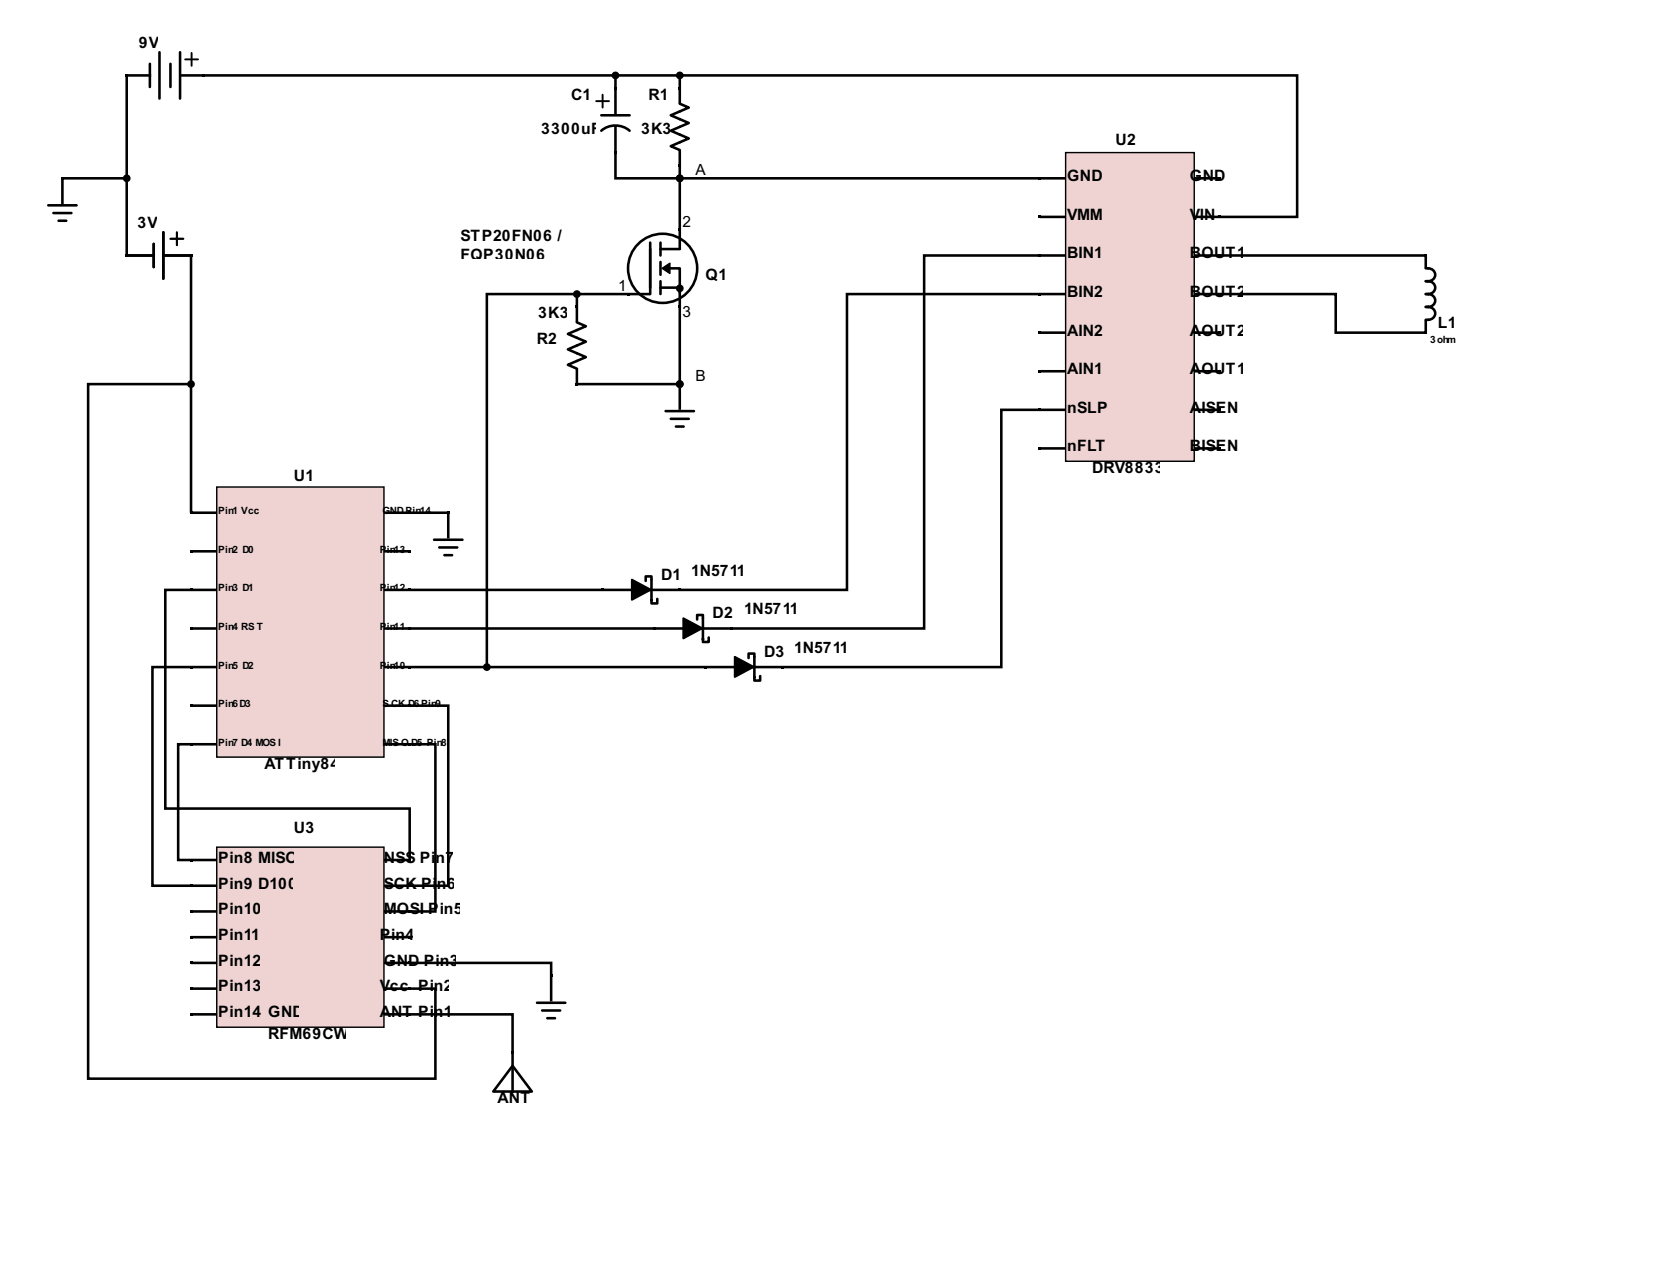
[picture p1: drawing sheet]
<svg xmlns="http://www.w3.org/2000/svg" width="266mm" height="201mm" viewBox="0 0 266 201" stroke-linecap="round" stroke-linejoin="round" font-family="sans-serif">
<path d="M108.2 36.4h.4v.4h-.4zM100 46.7h.4v.4h-.4zM108.2 48.7h.4v.5h-.4z" fill="#000"/>
<circle cx="105.7" cy="42.8" r="5.5" fill="#fff"/>
<g fill="none" stroke="#000" stroke-width=".41">
<path d="M20.2 12v28.7M20.4 12h3.5M23.9 10.2v3.7M25.4 8.3v7.4M27.2 10.2v3.7M28.7 8.3v7.4M28.8 12h3.5M32.5 12h75.9v2.1M95.9 18.4h4.5M98.1 14.3v3.9M108.4 16.5l1.4 .7-2.8 1.2 2.8 1.2-2.8 1.2 2.8 1.3-2.8 1.2 1.4 .6M108.4 14.3v2"/>
<path d="M24.5 38.9v3.7M26 37v7.4M95.9 20.8a3.5 3.5 0 0 1 4.5 0M98.1 20.2v3.9M103.7 38.7v8.2M105.3 39.7h3.1M105.3 38.7v2M108.4 24.1v2.1M108.4 26.4v10.2M108.4 36.8v2.8M20.4 40.7h4.1M26.2 40.7h4.1"/>
<path d="M92 51.4l1.4 .6-2.8 1.3 2.8 1.2-2.8 1.2 2.8 1.2-2.8 1.3 1.4 .6M92 49.2v2M92 59v2M100.2 46.9h-8.2v2M100.4 46.9h3.1M105.3 45.9h3.1M105.3 41.8v2M105.3 44.8v2.1M106.8 42.8h1.6v5.9M108.4 48.9v11.9"/>
<circle cx="105.7" cy="42.8" r="5.5"/>
<circle cx="108.4" cy="46" r=".41"/>
<circle cx="108.4" cy="61.3" r=".41"/>
</g>
<path d="M98.1 14.3v3.9M108.4 14.3v2M98.1 20.2v3.9M108.4 24.1v2.1M108.4 36.8v2.8M92 49.2v2M92 59v2M100.4 46.9h3.1M108.4 46.7v2" fill="none" stroke="#000" stroke-width=".16"/>
<g fill="#000">
<path d="M20 11.8h.4v.4h-.4zM32.3 11.8h.4v.4h-.4zM97.9 13.9h.5v.4h-.5zM108.2 13.9h.4v.4h-.4zM97.9 24.1h.5v.4h-.5zM108.2 26.2h.4v.4h-.4zM20 40.5h.4v.4h-.4zM30.3 40.5h.4v.4h-.4zM91.8 48.7h.4v.5h-.4zM105.6 42.8l1.2-.8v1.6zM91.8 61h.4v.5h-.4z"/>
<circle cx="108.4" cy="61.3" r=".41"/>
</g>
<path d="M105.6 42.8l1.2-.8v1.6z" fill="none" stroke="#000" stroke-width=".23"/>
<path d="M29.5 9.5h2.1M30.6 8.4v2.1M95.1 16.1h2M96.1 15.1v2.1M27.2 38.1h2M28.2 37v2.1" fill="none" stroke="#000" stroke-width=".31"/>
<path d="M34.6 77.7h26.6v43h-26.6z" fill="#efd3d2"/>
<path d="M34.6 77.7h26.6v43h-26.6z" fill="none" stroke="#000" stroke-width=".23"/>
<g fill="#000">
<path d="M227.2 52.8h.4v.5h-.4zM227.2 40.5h.4v.4h-.4zM30.3 81.6h.4v.4h-.4zM30.3 87.7h.4v.4h-.4zM30.3 93.9h.4v.4h-.4zM65.1 93.9h.4v.4h-.4zM65.1 87.7h.4v.4h-.4zM65.1 81.6h.4v.4h-.4zM95.9 93.9h.4v.4h-.4zM100.8 92.4l3 1.6-3 1.7zM108.2 93.9h.4v.4h-.4zM30.3 100h.4v.4h-.4z"/>
<path d="M30.3 106.2h.4v.4h-.4zM30.3 112.3h.4v.4h-.4zM30.3 118.5h.4v.4h-.4zM65.1 118.5h.4v.4h-.4zM65.1 112.3h.4v.4h-.4zM65.1 106.2h.4v.4h-.4zM65.1 100h.4v.4h-.4zM104.1 100h.4v.4h-.4zM109 98.6l3 1.6-3 1.6zM112.3 106.2h.4v.4h-.4zM116.4 100h.4v.4h-.4zM117.2 104.7l3 1.6-3 1.7z"/>
<path d="M124.6 106.2h.4v.4h-.4z"/>
<circle cx="98.1" cy="12" r=".41"/>
<circle cx="92" cy="46.9" r=".41"/>
<circle cx="108.4" cy="61.3" r=".41"/>
<circle cx="77.6" cy="106.4" r=".41"/>
</g>
<g fill="none" stroke="#000" stroke-width=".16">
<path d="M30.7 81.8h3.7M30.7 87.9h3.7M30.7 94.1h3.7M61.4 81.8h3.7M61.4 87.9h3.7M61.4 94.1h3.7M96.3 94.1h11.9M30.7 100.2h3.7M30.7 106.4h3.7M30.7 112.5h3.7M30.7 118.7h3.7M61.4 100.2h3.7"/>
<path d="M61.4 106.4h3.7M61.4 112.5h3.7M61.4 118.7h3.7M104.5 100.2h11.9M112.7 106.4h11.9"/>
</g>
<g fill="none" stroke="#000" stroke-width=".41">
<path d="M98.1 12.4v1.7M30.5 40.7v41.1M91.6 46.9h.4h-14.4v59.1M227.4 42.8a1.08 1.08 0 0 1 1.3 .5 1.08 1.08 0 0 1-.3 1.3l-.7 .2M227.4 48.9h.4M227.4 46.9h.4M227.4 44.8h.4M227.4 40.9v1.7M227.4 51.2v1.6M227.7 48.9a1.03 1.03 0 0 1 1.2 1.1 1.03 1.03 0 0 1-1.2 1h-.3M227.7 46.9a1.03 1.03 0 0 1 1.2 1 1.03 1.03 0 0 1-1.2 1M227.7 44.8a1.03 1.03 0 0 1 1.2 1.1 1.03 1.03 0 0 1-1.2 1"/>
<path d="M92 61.3h16M30.7 81.8h3.7M30.7 87.9h3.7M30.7 94.1h3.7M61.4 81.8h3.7M61.4 87.9h3.7M61.4 94.1h3.7M65.3 94.1h30.8M96.3 94.1h11.9M103 92.6v-.7h.9v4.3h.9v-.7M111.2 98.8v-.7h.9v4.3h.9v-.7M30.7 100.2h3.7"/>
<path d="M30.7 106.4h3.7M30.7 112.5h3.7M30.7 118.7h3.7M61.4 100.2h3.7M61.4 106.4h3.7M61.4 112.5h3.7M61.4 118.7h3.7M65.3 100.2h39M65.3 106.4h47.2M104.5 100.2h11.9M112.7 106.4h11.9M119.4 104.9v-.7h.9v4.3h.9v-.7"/>
<circle cx="98.1" cy="12" r=".41"/>
<circle cx="92" cy="46.9" r=".41"/>
<circle cx="108.4" cy="61.3" r=".41"/>
<circle cx="77.6" cy="106.4" r=".41"/>
</g>
<path d="M100.8 92.4l3 1.6-3 1.7zM109 98.6l3 1.6-3 1.6zM117.2 104.7l3 1.6-3 1.7z" fill="none" stroke="#000" stroke-width=".31"/>
<path d="M169.9 24.3h20.5v49.3h-20.5z" fill="#efd3d2"/>
<path d="M169.9 24.3h20.5v49.3h-20.5z" fill="none" stroke="#000" stroke-width=".23"/>
<g fill="#000">
<path d="M165.6 28.2h.4v.4h-.4zM165.6 34.4h.4v.4h-.4zM194.3 34.4h.5v.4h-.5zM194.3 28.2h.5v.4h-.5zM165.6 40.5h.4v.4h-.4zM165.6 46.7h.4v.4h-.4zM165.6 52.8h.4v.5h-.4zM165.6 59h.4v.4h-.4zM194.3 59h.5v.4h-.5zM194.3 52.8h.5v.5h-.5zM194.3 46.7h.5v.4h-.5zM194.3 40.5h.5v.4h-.5z"/>
<path d="M165.6 65.1h.4v.5h-.4zM165.6 71.3h.4v.4h-.4zM194.3 71.3h.5v.4h-.5zM194.3 65.1h.5v.5h-.5z"/>
<circle cx="108.4" cy="12" r=".41"/>
<circle cx="108.4" cy="28.4" r=".41"/>
</g>
<g fill="none" stroke="#000" stroke-width=".16">
<path d="M166 28.4h3.7M166 34.6h3.7M190.7 28.4h3.6M190.7 34.6h3.6M166 40.7h3.7M166 46.9h3.7M166 53h3.7M166 59.2h3.7M190.7 40.7h3.6M190.7 46.9h3.6M190.7 53h3.6M190.7 59.2h3.6"/>
<path d="M166 65.4h3.7M166 71.5h3.7M190.7 65.4h3.6M190.7 71.5h3.6"/>
</g>
<g fill="none" stroke="#000" stroke-width=".41">
<path d="M108.8 12h98.1v22.6h-12.4M98.1 24.3v4.1h9.9M108.8 28.4h-.4h57.4M166 28.4h3.7M166 34.6h3.7M190.7 28.4h3.6M190.7 34.6h3.6M165.8 46.9h-30.7v47.2h-26.7M165.8 40.7h-18.4v59.5h-30.8M166 40.7h3.7M166 46.9h3.7M166 53h3.7"/>
<path d="M166 59.2h3.7M190.7 40.7h3.6M190.7 46.9h3.6M190.7 53h3.6M190.7 59.2h3.6M194.5 46.9h18.5v6.1h14.4M194.5 40.7h32.9M165.8 65.4h-6.1v41h-34.9M166 65.4h3.7M166 71.5h3.7M190.7 65.4h3.6M190.7 71.5h3.6"/>
<circle cx="108.4" cy="12" r=".41"/>
<circle cx="108.4" cy="28.4" r=".41"/>
</g>
<path d="M34.6 135.1h26.6v28.7h-26.6z" fill="#efd3d2"/>
<path d="M34.6 135.1h26.6v28.7h-26.6z" fill="none" stroke="#000" stroke-width=".23"/>
<g fill="#000">
<path d="M30.3 136.9h.4v.4h-.4zM65.1 136.9h.4v.4h-.4zM30.3 141h.4v.4h-.4zM30.3 145.1h.4v.4h-.4zM30.3 149.2h.4v.5h-.4zM30.3 153.3h.4v.5h-.4zM30.3 157.4h.4v.5h-.4zM65.1 157.4h.4v.5h-.4zM65.1 153.3h.4v.5h-.4zM65.1 149.2h.4v.5h-.4zM65.1 145.1h.4v.4h-.4zM65.1 141h.4v.4h-.4z"/>
<path d="M30.3 161.5h.4v.5h-.4zM65.1 161.5h.4v.5h-.4zM81.5 167.7h.4v.4h-.4z"/>
</g>
<g fill="none" stroke="#000" stroke-width=".16">
<path d="M30.7 137.1h3.7M61.4 137.1h3.7M30.7 157.7h3.7M30.7 153.5h3.7M30.7 149.4h3.7M30.7 145.3h3.7M30.7 141.2h3.7M61.4 157.7h3.7M61.4 153.5h3.7M61.4 149.4h3.7M61.4 145.3h3.7M61.4 141.2h3.7"/>
<path d="M30.7 161.8h3.7M61.4 161.8h3.7"/>
</g>
<g fill="none" stroke="#000" stroke-width=".41">
<path d="M30.5 94.1h-4.1v34.8h38.9v8.2M30.5 118.7h-2.1v18.4h2.1M30.5 106.4h-6.2v34.8h6.2M65.3 112.5h6.2v28.7h-6.2M65.3 118.7h4.1v26.6h-4.1M30.7 137.1h3.7M61.4 137.1h3.7M30.7 157.7h3.7M30.7 153.5h3.7M30.7 149.4h3.7M30.7 145.3h3.7M30.7 141.2h3.7"/>
<path d="M61.4 157.7h3.7M61.4 153.5h3.7M61.4 149.4h3.7M61.4 145.3h3.7M61.4 141.2h3.7M65.3 153.5h22.6v2.1M30.7 161.8h3.7M61.4 161.8h3.7"/>
</g>
<path d="M81.7 170l3.1 4.1h-6.1z" fill="#fff"/>
<path d="M81.7 170l3.1 4.1h-6.1z" fill="none" stroke="#000" stroke-width=".41"/>
<path d="M81.7 168.1v6z" fill="#fff"/>
<g fill="none" stroke="#000" stroke-width=".41">
<path d="M7.7 32.7h4.5M8.5 34h2.9M9.3 35.2h1.3M10 28.4h9.8M10 28.6v3.7M30.1 61.3h-16v110.7h55.3v-14.3h-4.1M106.1 65.6h4.6M107 66.8h2.8M107.8 68h1.2M108.4 61.5v3.6M65.3 81.8h6.2M69.2 86.1h4.5"/>
<path d="M70 87.3h2.9M70.9 88.5h1.2M71.5 82v3.7M85.6 159.9h4.6M87.9 155.8v3.7M65.3 161.8h16.4v6.1M81.7 168.1v6M86.5 161.1h2.8M87.3 162.4h1.2"/>
<circle cx="20.2" cy="28.4" r=".41"/>
<circle cx="30.5" cy="61.3" r=".41"/>
</g>
<g fill="#000">
<path d="M9.7 28.2h.5v.4h-.5zM108.2 61h.4v.5h-.4zM71.3 81.6h.4v.4h-.4zM87.7 155.4h.4v.4h-.4z"/>
<circle cx="20.2" cy="28.4" r=".41"/>
<circle cx="30.5" cy="61.3" r=".41"/>
</g>
<path d="M10 28.6v3.7M108.4 61.5v3.6M71.5 82v3.7M87.9 155.8v3.7" fill="none" stroke="#000" stroke-width=".16"/>
<g font-size="2.5">
<text x="22.1" y="7.7">9V</text>
<text x="91.1" y="15.9">C1</text>
<text x="103.4" y="15.9">R1</text>
<text x="86.3" y="21.4">3300uF</text>
<text x="102.2" y="21.4">3K3</text>
<text x="177.9" y="23.2">U2</text>
<text x="110.9" y="28">A</text>
<text x="170.2" y="28.9">GND</text>
<text x="189.8" y="28.9">GND</text>
<text x="170.2" y="35">VMM</text>
<text x="189.8" y="35">VIN</text>
<text x="21.9" y="36.4">3V</text>
<text x="73.4" y="38.5">STP20FN06 /</text>
<text x="73.4" y="41.4">FQP30N06</text>
<text x="108.9" y="36.2">2</text>
<text x="170.2" y="41.2">BIN1</text>
<text x="189.8" y="41.2">BOUT1</text>
<text x="98.6" y="46.4">1</text>
<text x="112.5" y="44.6">Q1</text>
<text x="170.2" y="47.4">BIN2</text>
<text x="189.8" y="47.4">BOUT2</text>
<text x="85.8" y="50.8">3K3</text>
<text x="108.9" y="50.5">3</text>
<text x="170.2" y="53.5">AIN2</text>
<text x="189.8" y="53.5">AOUT2</text>
<text x="229.3" y="52.4">L1</text>
<text x="85.6" y="54.9">R2</text>
<text x="170.2" y="59.7">AIN1</text>
<text x="189.8" y="59.7">AOUT1</text>
<text x="110.9" y="60.8">B</text>
<text x="170.2" y="65.8">nSLP</text>
<text x="189.8" y="65.8">AISEN</text>
<text x="170.2" y="72">nFLT</text>
<text x="189.8" y="72">BISEN</text>
<text x="46.9" y="76.7">U1</text>
<text x="174.2" y="75.4">DRV8833</text>
<text x="105.4" y="92.5">D1</text>
<text x="110.2" y="91.8">1N5711</text>
<text x="113.6" y="98.6">D2</text>
<text x="118.7" y="97.9">1N5711</text>
<text x="121.8" y="104.8">D3</text>
<text x="126.6" y="104.1">1N5711</text>
<text x="42.2" y="122.6">ATTiny84</text>
<text x="34.8" y="137.6">Pin8 MISO</text>
<text x="46.9" y="132.8">U3</text>
<text x="61.2" y="137.6">NSS Pi</text>
<text x="69.4" y="137.6">n7</text>
<text x="34.8" y="141.7">Pin9 D100</text>
<text x="61.2" y="141.7">SCK Pi</text>
<text x="69.7" y="141.7">n6</text>
<text x="34.8" y="145.8">Pin10</text>
<text x="34.8" y="149.9">Pin11</text>
<text x="60.5" y="149.9">Pin4</text>
<text x="61.2" y="145.8">MOSI Pin5</text>
<text x="34.8" y="154">Pin12</text>
<text x="61.2" y="154">GND Pin3</text>
<text x="34.8" y="158.1">Pin13</text>
<text x="60.5" y="158.1">Vcc Pin2</text>
<text x="34.8" y="162.2">Pin14 GND</text>
<text x="42.8" y="165.6">RFM69CW</text>
<text x="60.5" y="162.2">ANT Pin1</text>
<text x="79.3" y="175.9">ANT</text>
</g>
<g font-size="1.6">
<text x="228" y="54.6">3ohm</text>
<text x="34.8" y="82">Pin1 Vcc</text>
<text x="61" y="82">GNDPin14</text>
<text x="34.8" y="88.1">Pin2 D0</text>
<text x="60.5" y="88.1">P</text>
<text x="61.7" y="88.1">in13</text>
<text x="34.8" y="94.3">Pin3 D1</text>
<text x="60.5" y="94.3">P</text>
<text x="61.7" y="94.3">in12</text>
<text x="34.8" y="100.4">Pin4 RS T</text>
<text x="60.5" y="100.4">P</text>
<text x="61.7" y="100.4">in11</text>
<text x="34.8" y="106.6">Pin5 D2</text>
<text x="60.5" y="106.6">P</text>
<text x="61.7" y="106.6">in10</text>
<text x="34.8" y="112.8">Pin6D3</text>
<text x="61" y="112.8">S CK D6Pin9</text>
<text x="34.8" y="118.9">Pin7 D4 MOS I</text>
<text x="61" y="118.9">MIS O D5 Pi</text>
<text x="69.7" y="118.9">n8</text>
</g>
</svg>
